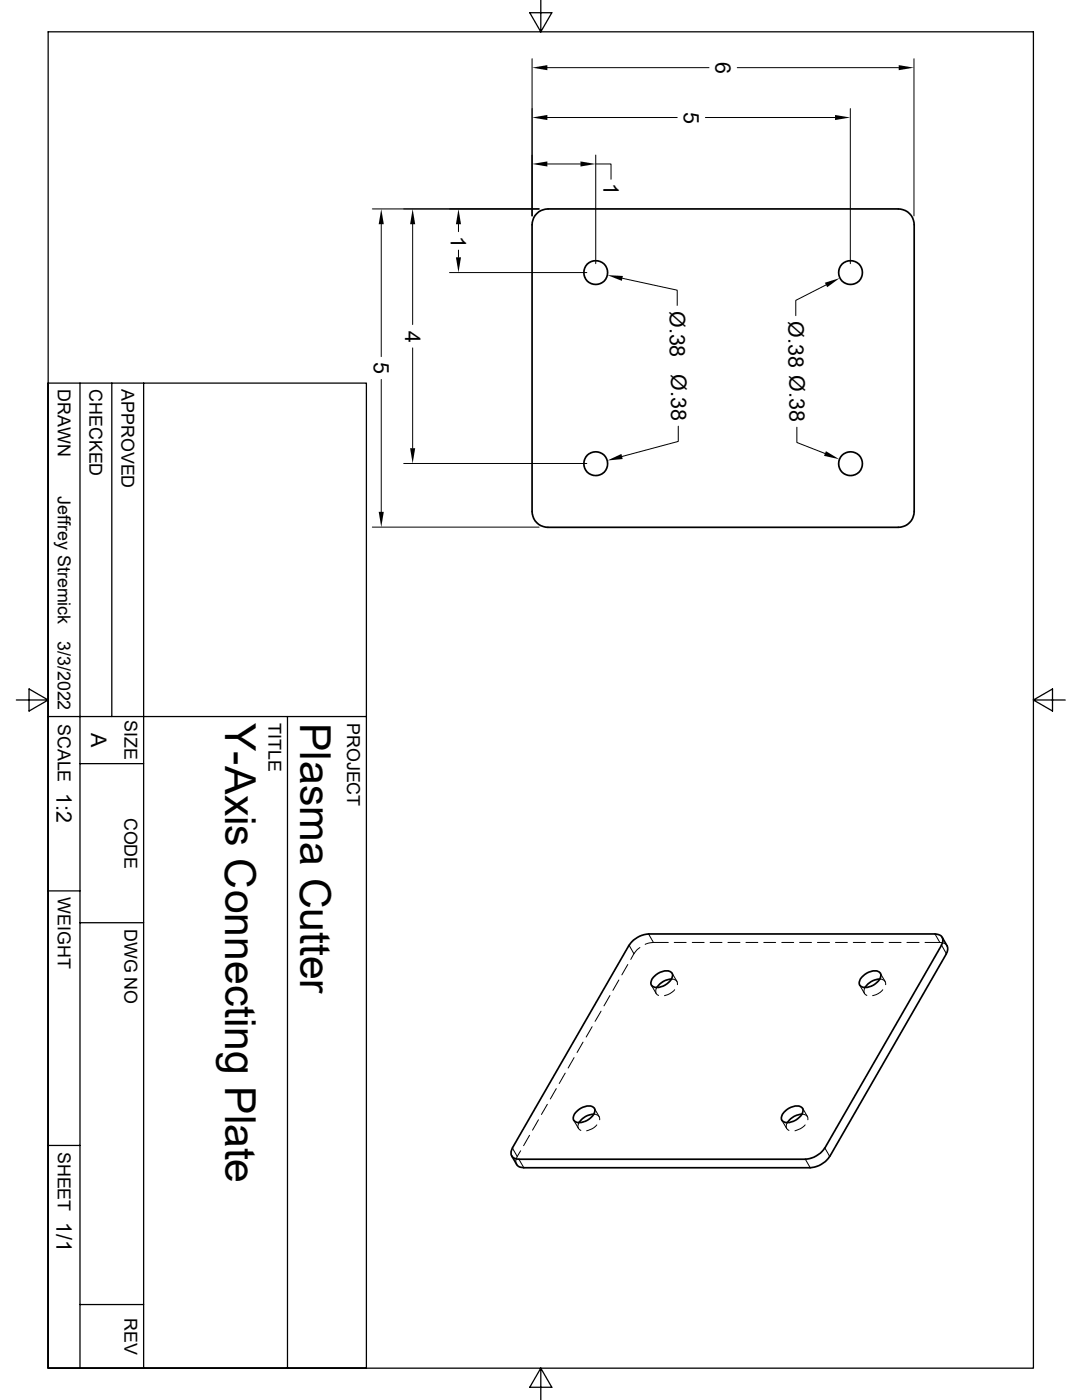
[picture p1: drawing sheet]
<svg xmlns="http://www.w3.org/2000/svg" width="216mm" height="279mm" viewBox="0 0 216 279" stroke-linecap="round" stroke-linejoin="round" font-family="sans-serif">
<g fill="none" stroke="#000" stroke-width=".34">
<path d="M107.1 42.6a3.1 3.1 0 0 1 2.2-.9h69.9a3.2 3.2 0 0 1 3.2 3.2v57.2a3.2 3.2 0 0 1-3.2 3.1h-69.9a3.2 3.2 0 0 1-3.1-3.1v-57.7a3 3 0 0 1 .9-1.8zM125.5 188.6l-23.3 40.5M129.4 186.4h57.2a1.36 1.36 0 0 1 1.4 .7 1.36 1.36 0 0 1-.2 1.5M129.5 186.4a5 5 0 0 0-3.9 2.2M130.3 195.1a3.3 3.3 0 0 1 3.4-1.2 1.25 1.25 0 0 1-.3 2.1 2.51 2.51 0 0 1-3.4 .6l-.1-.6zM134 195.4a3.7 3.7 0 0 0-2.9 1.7M172.2 194.8a2.51 2.51 0 0 1 3.5-.6 2.1 2.1 0 0 1-1.4 2.4 2.2 2.2 0 0 1-2.8 0v-.9zM175.5 195.4a3.7 3.7 0 0 0-2.9 1.7M187.9 188.6l-23.4 40.5a5 5 0 0 1-3.8 2.3h-57.2a1.36 1.36 0 0 1-1.4-.7 1.36 1.36 0 0 1 .2-1.6M188 187.1l1.1 1.9v.7l-.3 .6M188.8 190.3l-23.2 40.5M102.1 230.7l1.1 1.9 .4 .3 .9 .1h57.2"/>
<path d="M114.9 222a3.3 3.3 0 0 1 3.3-1.1 1.25 1.25 0 0 1-.3 2.1 2.51 2.51 0 0 1-3.4 .6l-.1-.6zM118.4 222.4a3.7 3.7 0 0 0-2.9 1.6M156.4 222a3.3 3.3 0 0 1 3.3-1.1 1.25 1.25 0 0 1-.2 2.1 2.51 2.51 0 0 1-3.5 .6l-.1-.6zM160 222.4a3.7 3.7 0 0 0-2.9 1.6M165.5 230.8a5 5 0 0 1-3.9 2.2"/>
<circle cx="118.9" cy="54.4" r="2.38"/>
<circle cx="169.7" cy="54.4" r="2.38"/>
<circle cx="118.9" cy="92.5" r="2.38"/>
<circle cx="169.7" cy="92.5" r="2.38"/>
</g>
<g fill="none" stroke="#000" stroke-width=".2">
<path d="M106.2 11.7v31.4M109.2 13.5h32.3M147.1 13.5h32.2M182.4 11.7v31.4M109.2 32.7h6.6M109.2 23.5h25.9M118.9 32.7h3v3.1M118.9 30.9v21.7M140.8 23.5h25.8M169.7 21.7v30.9M74.3 41.7h33.3M76.1 44.7v26.5"/>
<path d="M82.3 44.7v20.1M89.7 54.4h27.4M91.5 44.7v1.5M91.5 49.9v1.5M124.2 55.5l10.9 2.4v3.1M164.8 56.9l-6 3v3.1M76.1 75.7v26.5M82.3 69.4v20.1M80.6 92.5h36.5M135.3 85v3.1l-11.2 3M159 85.3v3l5.6 2.2M74.3 105.2h33.3"/>
<path d="M121.7 198.7l-1.2 2M123.5 195.6l-1.2 2.1M125.3 192.5l-1.2 2.1M125.5 188.6l1 1.7M126.5 190.3l-.6 1.2M127.7 189.1l-.6 .5-.6 .7M129.4 186.4l1 1.7M130 196.6l.9 1.7M130.4 188.1l-1.7 .4M130.4 188.1h2.9M131.1 197.1l-.2 .3a.92 .92 0 0 0 .5 1.3M134 195.4h.4a.9 .9 0 0 1 .8 1.1"/>
<path d="M134.1 194.2l1 1.7M134.5 188.1h2.4M134.6 197.5l-.9 .8-1.1 .4M138.1 188.1h2.4M141.7 188.1h2.4M145.2 188.1h2.5M148.8 188.1h2.4M152.4 188.1h2.4M156 188.1h2.4M159.6 188.1h2.3M163.1 188.1h2.4M166.7 188.1h2.4"/>
<path d="M170.3 188.1h2.4M171.5 196.6l1 1.7M172.6 197.1a1.07 1.07 0 0 0 .4 1.6M173.9 188.1h2.3M175.6 195.4h.3a.9 .9 0 0 1 .8 1.1M175.6 194.2l1 1.7M176.1 197.5l-.8 .8-1.2 .4M177.4 188.1h2.4M181 188.1h2.4M184.6 188.1h2.9M186.6 186.4l.9 1.7M187.5 188.1l1.1 .2 .4 .5"/>
<path d="M187.9 188.6l.9 1.7M111 217.3l-1.2 2M112.8 214.2l-1.2 2M114.6 211.1l-1.2 2M116.3 208l-1.2 2.1M118.2 204.9l-1.2 2.1M119.9 201.8l-1.2 2M102.2 229.1l1 1.7a1.46 1.46 0 0 0-.1 1.6M103.5 231.4l1 1.6M103.9 229.7l-.7 1.1M105.7 226.6l-1.2 2M107.4 223.5l-1.1 2.1"/>
<path d="M109.2 220.4l-1.2 2M114.5 223.6l.9 1.6M115.5 224a.97 .97 0 0 0 .4 1.6M118.5 222.4h.3a.9 .9 0 0 1 .8 1.1M118.6 221.1l.9 1.7M119.1 224.5l-.9 .8-1.1 .4M156 223.6l1 1.6M157.1 224l-.2 .4a.9 .9 0 0 0 .5 1.2M160 222.4h.4a.89 .89 0 0 1 .8 1.1M160.1 221.1l1 1.7M160.7 224.5l-1 .8-1.1 .4M160.7 231.4l1 1.6"/>
<path d="M164.6 229.1l1 1.7"/>
</g>
<g fill="none" stroke="#000" stroke-width=".25">
<path d="M9.6 6.4h196.6v266.6h-196.6zM107.9 0v6.4l2.2-3.9h-4.4l2.2 3.9M9.6 76.5h63.5v196.5h-63.5zM16 76.5v196.5M22.3 76.5v66.5M28.7 76.5v196.5M3.3 139.7h6.3l-3.8 2.2v-4.4l3.8 2.2M206.2 139.7l3.8-2.2v4.4l-3.8-2.2h6.4M9.6 143h63.5M16 152.4h12.7M57.4 143v130M9.6 177.8h6.4"/>
<path d="M16 184.1h12.7M9.6 228.6h6.4M16 260.3h12.7M107.9 273l-2.2 3.9h4.4l-2.2-3.9v6.4"/>
</g>
<g fill="#000">
<path d="M106.2 13.5l3-.5v1zM179.3 13l3.1 .5-3.1 .5zM106.2 32.7l3-.5v1zM106.2 23.5l3-.6v1.1zM115.8 32.2l3.1 .5-3.1 .5zM166.6 22.9l3.1 .6-3.1 .5zM76.1 41.7l.5 3h-1zM82.3 41.7l.5 3h-1zM91.5 41.7l.5 3h-1zM91 51.4h1l-.5 3zM121.2 54.9l3.1 .2-.2 .9zM164.6 56.4l3-.9-2.5 1.8z"/>
<path d="M81.8 89.5h1l-.5 3zM121.2 91.9l2.8-1.3 .2 1zM164.8 90l2.7 1.7-3.1-.7zM75.6 102.2h1l-.5 3z"/>
</g>
<g font-size="8.5">
<text x="44.9" y="144.3" transform="rotate(90 44.9 144.3)">Y-Axis Connecting Plate</text>
<text x="59.9" y="144.3" transform="rotate(90 59.9 144.3)">Plasma Cutter</text>
</g>
<g font-size="4.3">
<text x="142.8" y="12.4" transform="rotate(90 142.8 12.4)">6</text>
<text x="136.4" y="22.3" transform="rotate(90 136.4 22.3)">5</text>
<text x="120.4" y="36.6" transform="rotate(90 120.4 36.6)">1</text>
<text x="90" y="47" transform="rotate(90 90 47)">1</text>
<text x="80.8" y="66" transform="rotate(90 80.8 66)">4</text>
<text x="133.7" y="62.1" transform="rotate(90 133.7 62.1)">Ø.38</text>
<text x="157.4" y="64.1" transform="rotate(90 157.4 64.1)">Ø.38 Ø.38</text>
<text x="74.6" y="72.3" transform="rotate(90 74.6 72.3)">5</text>
<text x="133.9" y="74.7" transform="rotate(90 133.9 74.7)">Ø.38</text>
<text x="18.2" y="146.3" transform="rotate(90 18.2 146.3)">A</text>
<text x="11.3" y="158.2" transform="rotate(90 11.3 158.2)">1:2</text>
<text x="11.3" y="243.8" transform="rotate(90 11.3 243.8)">1/1</text>
</g>
<g font-size="3.6">
<text x="11.5" y="77.7" transform="rotate(90 11.5 77.7)">DRAWN</text>
<text x="17.9" y="77.7" transform="rotate(90 17.9 77.7)">CHECKED</text>
<text x="24.2" y="77.7" transform="rotate(90 24.2 77.7)">APPROVED</text>
<text x="11.5" y="99" transform="rotate(90 11.5 99)">Jeffrey Stremick</text>
<text x="11.5" y="127.9" transform="rotate(90 11.5 127.9)">3/3/2022</text>
<text x="24.9" y="143.8" transform="rotate(90 24.9 143.8)">SIZE</text>
<text x="11.5" y="144.5" transform="rotate(90 11.5 144.5)">SCALE</text>
<text x="53.6" y="144.3" transform="rotate(90 53.6 144.3)">TITLE</text>
<text x="69.3" y="144.3" transform="rotate(90 69.3 144.3)">PROJECT</text>
<text x="24.9" y="163.2" transform="rotate(90 24.9 163.2)">CODE</text>
<text x="11.5" y="179.1" transform="rotate(90 11.5 179.1)">WEIGHT</text>
<text x="24.9" y="185.4" transform="rotate(90 24.9 185.4)">DWG NO</text>
<text x="11.5" y="229.9" transform="rotate(90 11.5 229.9)">SHEET</text>
<text x="24.9" y="263" transform="rotate(90 24.9 263)">REV</text>
</g>
</svg>
